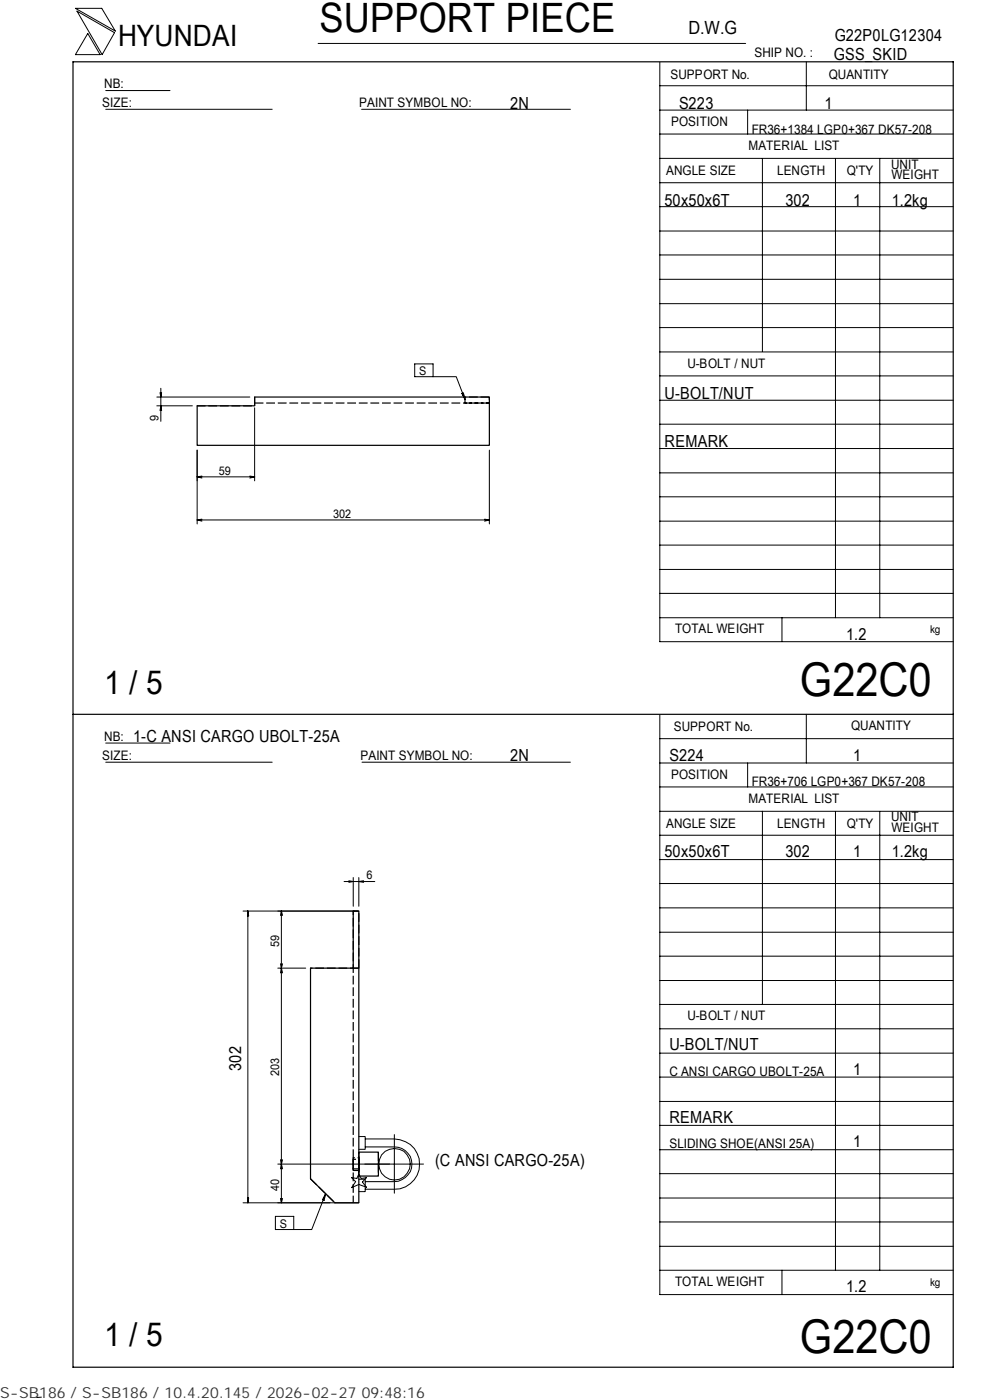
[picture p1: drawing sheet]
<svg xmlns="http://www.w3.org/2000/svg" width="210mm" height="297mm" viewBox="0 0 210 297" stroke-linecap="round" stroke-linejoin="round" font-family="sans-serif">
<path d="M15.5 13.1h186.7v277h-186.7zM41.8 86.1h12.2v-1.9h49.8v10.3h-62zM15.5 151.5h186.7M76.1 205.4v49.8h-5.1l-5.1-5.1v-44.7h10.2v-12.1h-1.2v12.1M76.1 244.4h4.2v5.1h-4.2" fill="none" stroke="#000" stroke-width=".25"/>
<path d="M54 85.5h49.8M54 84.2v1.9h-12.2M103.8 84.2h-5.2v1.3h5.2v-1.3M76.1 205.4v-12.1h-1.2v61.9M76.1 205.4h-10.2M65.9 250.1l5.1 5.1M76.1 248.2l-1.2 .1v-2.7h1.2v2.6M76.1 244.4v5.1v-5.1M76.1 247.5v.5h-1.2v-2.1h1.2v1.6M80.3 244.4v5.1" fill="none" stroke="#000" stroke-width=".25" stroke-dasharray="1.9 .6" stroke-linecap="butt"/>
<g fill="none" stroke="#000" stroke-width=".21">
<path d="M16 1.8h5.6l2.9 4.8zM16.3 2.4l8 4.5-2.6 4.7zM18.6 7.1l2.6 4.5h-5.2zM22.4 19.2h13.7M67.5 9.2h90.6M139.9 18.2h62.3M139.9 13.2v122.9h62.3M171 13.1v10.3M22.4 23.2h35.3M76.7 23.2h44.3M139.9 38.8h62.3M139.9 33.6h62.3"/>
<path d="M139.9 28.4h62.3M139.9 23.4h62.3M158.6 23.4v5M161.7 33.6v41M177.2 33.7v97.4M186.6 33.7v97.4M139.9 59.3h62.3M139.9 54.1h62.3M139.9 49h62.3M139.9 43.8h62.3M88 77.2h3.9v2.7h-3.9zM91.9 79.9h4.9l1.8 4.8"/>
<path d="M139.9 79.7h62.3M139.9 74.7h62.3M139.9 69.5h62.3M139.9 64.4h62.3M33.3 84.2h19.7M33.3 86.1h7.5M33.9 83.3l.2 .9 .2-.9M33.9 87.1l.2-1 .2 1M34.1 82.4v7M41.8 95.5v15.7M54 86.5v15.5M97.9 83.5l.4-.1 .3 1.3z"/>
<path d="M98.4 83.8l-.2 .1M103.8 95.5v15.7M139.9 95.2h62.3M139.9 90h62.3M139.9 84.9h62.3M41.8 101.2l1 .2M41.8 101.2h12.2M41.8 110.3l1 .3M41.8 110.3h62M42.8 110.1l-1 .2M42.8 101l-1 .2M53 101l1 .2"/>
<path d="M54 101.2l-1 .2M102.8 110.1l1 .2M103.8 110.3l-1 .3M139.9 100.3h62.3M139.9 115.6h62.3M139.9 110.6h62.3M139.9 105.4h62.3M139.9 131.1h62.3M139.9 125.9h62.3M139.9 120.8h62.3M165.9 131.1v5M22.4 157.6h13.7"/>
<path d="M139.9 151.7v122.9h62.3M139.9 156.7h62.3M171 151.5v10.4M22.4 161.7h35.3M76.8 161.7h44.2M139.9 177.2h62.3M139.9 172.1h62.3M139.9 167h62.3M139.9 161.9h62.3M158.6 161.9v5.1M161.7 172.1v41M177.2 172.2v97.3"/>
<path d="M186.6 172.2v97.3M51.6 193.3h24.5M52.5 194h.2M52.6 193.3l.1 1h-.2zM52.6 193.3v61.9M59.7 193.3v61.9M59.7 193.3l-.2 .9M59.7 193.3l.2 .9M73 187h6.5M74 186.8l.9 .2-.9 .2M74.9 186.2v6.1M76.1 186.2v6.1"/>
<path d="M77.1 186.8l-1 .2 1 .2M139.9 182.4h62.3M139.9 197.8h62.3M139.9 192.6h62.3M139.9 187.4h62.3M58.9 205.4h5.9M59.5 204.5l.2 .9M59.7 205.4l-.2 1M59.7 205.4l.2 1M59.9 204.5l-.2 .9M139.9 218.3h62.3M139.9 213.1h62.3"/>
<path d="M139.9 208h62.3M139.9 202.9h62.3M139.9 238.7h62.3M139.9 233.7h62.3M139.9 228.5h62.3M139.9 223.4h62.3M51.6 255.2h24.5M52.5 254.2h.2l-.1 1zM52.5 254.5h.2M58.4 258.1h3.9v2.7h-3.9zM58.9 247h30.9M59.5 246l.2 1"/>
<path d="M59.5 254.2l.2 1M59.7 247l-.2 1M59.7 247l.2 1M59.9 246l-.2 1M59.9 254.2l-.2 1M68.7 254.1l.1 .1M69.1 253.2l-3 7.6h-3.8M69.1 253.2l-.4 1.5-.3-.2zM74.6 249.8l1.1 .2 .4-.9 .5 .9 1.1-.2-.8 1 .8 1.1-1.6-.6-1.5 .7 .8-1.3zM76.1 241.1h1.4v2.7h-1.4M76.1 250.2h1.4v2.6h-1.4M77.5 241.6h6.1a5.3 5.3 0 0 1 5.4 5.4 5.3 5.3 0 0 1-5.4 5.3h-6.1"/>
<path d="M77.5 243.3h6.1a3.7 3.7 0 0 1 3.8 3.7 3.7 3.7 0 0 1-3.8 3.7h-6.1M83.6 240.7v12.4M139.9 254.2h62.3M139.9 259.2h62.3M139.9 249h62.3M139.9 243.9h62.3M139.9 269.5h62.3M139.9 264.4h62.3M165.9 269.5v5.1M8.8 296.4l-1 .1"/>
<circle cx="83.7" cy="247" r="3.3"/>
</g>
<path d="M74.9 248v-2.1M76.1 245.9v2.1" fill="none" stroke="#000" stroke-width=".25" stroke-dasharray="1.1 .3" stroke-linecap="butt"/>
<path d="M74.9 248.3v-2.7M76.1 245.6v2.7" fill="none" stroke="#000" stroke-width=".25" stroke-dasharray="1.5 .5" stroke-linecap="butt"/>
<g font-size="9.9">
<text x="169.7" y="147.6">G22C0</text>
<text x="169.7" y="286.9">G22C0</text>
</g>
<text font-size="8.6" x="67.7" y="6.9">SUPPORT PIECE</text>
<g font-size="7">
<text x="22.1" y="147.2">1 / 5</text>
<text x="22.1" y="285.6">1 / 5</text>
</g>
<text font-size="6.3" x="25.1" y="9.8">HYUNDAI</text>
<text font-size="3.9" x="146" y="7.3">D.W.G</text>
<g font-size="3.5">
<text x="177" y="8.7">G22P0LG12304</text>
<text x="176.9" y="12.8">GSS_SKID</text>
<text x="108.2" y="23.1">2N</text>
<text x="144" y="23.1">S223</text>
<text x="174.8" y="23.1">1</text>
<text x="141" y="43.6">50x50x6T</text>
<text x="166.6" y="43.6">302</text>
<text x="180.9" y="43.6">1</text>
<text x="189.1" y="43.6">1.2kg</text>
<text x="141" y="84.6">U-BOLT/NUT</text>
<text x="141" y="94.8">REMARK</text>
<text x="179.5" y="135.8">1.2</text>
<text x="28.3" y="157.3">1-C ANSI CARGO UBOLT-25A</text>
<text x="108.2" y="161.4">2N</text>
<text x="142" y="161.4">S224</text>
<text x="180.9" y="161.4">1</text>
<text x="141" y="181.9">50x50x6T</text>
<text x="166.6" y="181.9">302</text>
<text x="180.9" y="181.9">1</text>
<text x="189.1" y="181.9">1.2kg</text>
<text x="51.1" y="227.2" transform="rotate(-90 51.1 227.2)">302</text>
<text x="142" y="222.8">U-BOLT/NUT</text>
<text x="180.9" y="228">1</text>
<text x="142" y="238.3">REMARK</text>
<text x="180.9" y="243.3">1</text>
<text x="92.3" y="247.3">(C ANSI CARGO-25A)</text>
<text x="179.5" y="274.1">1.2</text>
</g>
<text font-size="3.2" fill="#323232" x="0" y="296.6">S-SB186 / S-SB186 / 10.4.20.145 / 2026-02-27 09:48:16</text>
<g font-size="2.8">
<text x="142.2" y="16.8">SUPPORT No.</text>
<text x="160" y="12.2">SHIP NO. :</text>
<text x="175.8" y="16.7">QUANTITY</text>
<text x="21.7" y="22.8">SIZE:</text>
<text x="22.1" y="18.7">NB:</text>
<text x="76.2" y="22.8">PAINT SYMBOL NO:</text>
<text x="142.3" y="26.8">POSITION</text>
<text x="159.4" y="28.4">FR36+1384 LGP0+367 DK57-208</text>
<text x="158.8" y="31.8">MATERIAL LIST</text>
<text x="189" y="35.8">UNIT</text>
<text x="141.3" y="37.2">ANGLE SIZE</text>
<text x="164.8" y="37.1">LENGTH</text>
<text x="179.6" y="37.1">Q'TY</text>
<text x="189.1" y="38">WEIGHT</text>
<text x="145.8" y="78">U-BOLT / NUT</text>
<text x="143.2" y="134.4">TOTAL WEIGHT</text>
<text x="142.9" y="155">SUPPORT No.</text>
<text x="180.5" y="154.9">QUANTITY</text>
<text x="21.7" y="161.3">SIZE:</text>
<text x="22.1" y="157.1">NB:</text>
<text x="76.5" y="161.2">PAINT SYMBOL NO:</text>
<text x="142.3" y="165.3">POSITION</text>
<text x="159.4" y="166.7">FR36+706 LGP0+367 DK57-208</text>
<text x="158.8" y="170.3">MATERIAL LIST</text>
<text x="141.3" y="175.7">ANGLE SIZE</text>
<text x="164.8" y="175.6">LENGTH</text>
<text x="179.6" y="175.6">Q'TY</text>
<text x="189" y="174.2">UNIT</text>
<text x="189.1" y="176.5">WEIGHT</text>
<text x="145.8" y="216.5">U-BOLT / NUT</text>
<text x="142" y="228.2">C ANSI CARGO UBOLT-25A</text>
<text x="142" y="243.5">SLIDING SHOE(ANSI 25A)</text>
<text x="143.2" y="272.9">TOTAL WEIGHT</text>
</g>
<g font-size="2.5">
<text x="88.9" y="79.5">S</text>
<text x="33.6" y="89.4" transform="rotate(-90 33.6 89.4)">9</text>
<text x="46.4" y="100.7">59</text>
<text x="70.7" y="109.8">302</text>
<text x="77.7" y="186.5">6</text>
<text x="59.2" y="200.9" transform="rotate(-90 59.2 200.9)">59</text>
<text x="59.2" y="228.3" transform="rotate(-90 59.2 228.3)">203</text>
<text x="59.2" y="252.6" transform="rotate(-90 59.2 252.6)">40</text>
<text x="59.4" y="260.4">S</text>
</g>
<g font-size="2.3">
<text x="197.3" y="134.3">kg</text>
<text x="197.3" y="272.8">kg</text>
</g>
</svg>
